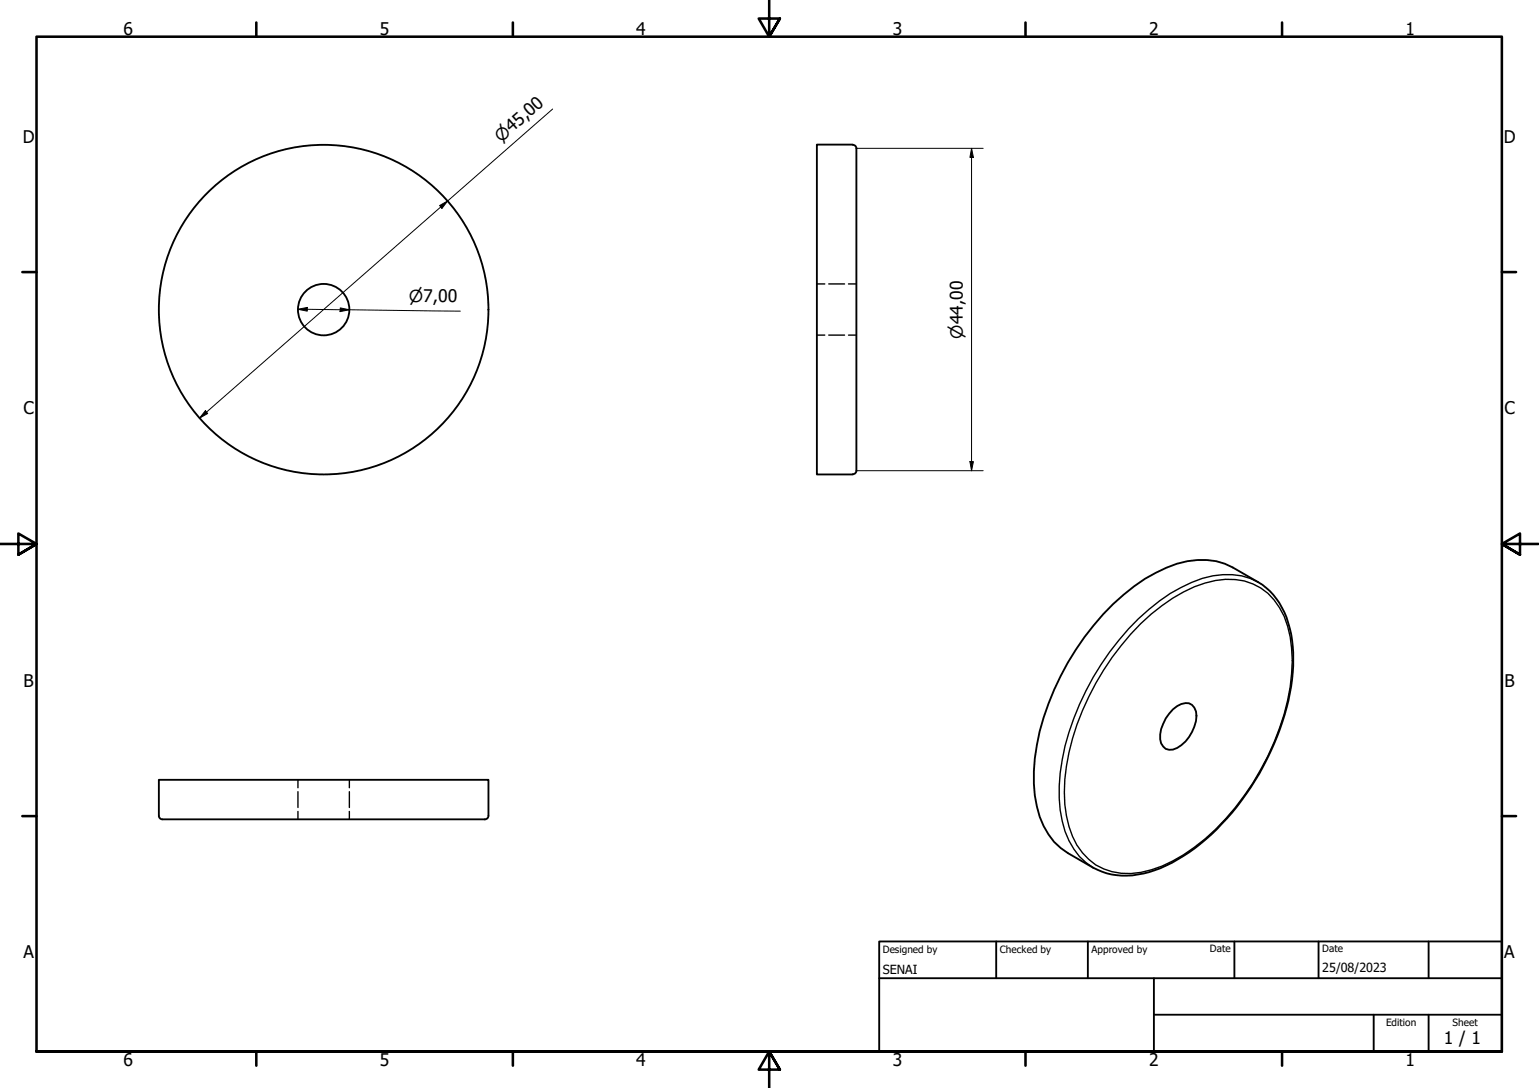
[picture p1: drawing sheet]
<svg xmlns="http://www.w3.org/2000/svg" width="420mm" height="297mm" viewBox="0 0 420 297" stroke-linecap="round" stroke-linejoin="round" font-family="sans-serif">
<!-- layer: Visible (ISO) -->
<g fill="none" stroke="#000" stroke-width=".51">
<path d="M232.8 39.5a.98 .98 0 0 1 1 1M232.9 39.5h-9.9v90h9.9M233.8 40.5v88M233.8 128.5a.98 .98 0 0 1-1 1M303.9 164.9a42.7 42.7 0 0 1 20.3-11.7 18.7 18.7 0 0 1 12.3 1.7l7 4a19.4 19.4 0 0 1 8.6 12.6 47.3 47.3 0 0 1-2.1 25.8 72.9 72.9 0 0 1-23.9 34.3 36.2 36.2 0 0 1-16.9 7.4 18.1 18.1 0 0 1-10.8-2.1l-6.9-4a19.2 19.2 0 0 1-8.4-12.7 49.8 49.8 0 0 1 3.2-28.1 75.5 75.5 0 0 1 17.6-27.2zM320.2 193.7a5.1 5.1 0 0 1 4.4-1.7 3.4 3.4 0 0 1 2 3.4 10.4 10.4 0 0 1-6.4 9.2 2.76 2.76 0 0 1-3.5-2.7 11.3 11.3 0 0 1 3.5-8.2zM132.4 223.7a.99 .99 0 0 0 .9-1v-9.8h-89.9v9.8a.98 .98 0 0 0 1 1h88"/>
<circle cx="88.4" cy="84.5" r="45"/>
<circle cx="88.4" cy="84.5" r="7"/>
</g>
<!-- layer: Hidden (ISO) -->
<path d="M223 77.5h2.2M226.3 77.5h4.3M231.6 77.5h2.2M223 91.5h2.2M226.3 91.5h4.3M231.6 91.5h2.2M81.3 212.9v2.2M81.3 216.1v4.4M95.4 212.9v2.2M95.4 216.1v4.4M81.3 221.5v2.2M95.4 221.5v2.2" fill="none" stroke="#000" stroke-width=".38"/>
<!-- layer: Visible Narrow (ISO) -->
<path d="M343.5 158.9a20.1 20.1 0 0 0-18.1 .1 52.1 52.1 0 0 0-19.9 15.7 72.8 72.8 0 0 0-16.1 36.4 33.7 33.7 0 0 0 2.4 18.4 16.6 16.6 0 0 0 6.6 7.4M311.5 170.2a44.6 44.6 0 0 1 17.5-11 17.7 17.7 0 0 1 17.1 2.8 21.7 21.7 0 0 1 6.5 15 57.6 57.6 0 0 1-6.5 29.4 67.5 67.5 0 0 1-22.9 26.9 28.1 28.1 0 0 1-17.1 5.1 16.4 16.4 0 0 1-14.3-12.7 40.8 40.8 0 0 1 0-20.3 73.6 73.6 0 0 1 19.7-35.2z" fill="none" stroke="#000" stroke-width=".38"/>
<!-- layer: Border (ISO) -->
<g fill="none" stroke="#000" stroke-width=".7">
<path d="M70 6.1v3.9M140 6.1v3.9M210 0v10l-2.9-4.9h5.8l-2.9 4.9 2.9-4.9M280 6.1v3.9M350 6.1v3.9M6.1 74.3h3.9M410 74.3h3.9M0 148.5h10l-5-2.8v5.7l5-2.9-5 2.9M420 148.5h-10l5-2.8v5.7l-5-2.9 5 2.9M6.1 222.8h3.9M410 222.8h3.9M10 287.1v-277.1h400v277.1h-400h400"/>
<path d="M70 287.1v3.8M140 287.1v3.8M212.9 292l-2.9-4.9 2.9 4.9h-5.8l2.9-4.9v9.9M280 287.1v3.8M350 287.1v3.8"/>
</g>
<!-- layer: Title (ISO) -->
<path d="M240 257h170v30.1h-170zM272 257v10.1M297 257v10.1M337 257v10.1M360 257v10.1M390 257v10.1M240 267.1h170M315 277h95M315 267.1v20M375 277v10.1M390 277v10.1" fill="none" stroke="#000" stroke-width=".51"/>
<!-- layer: Dimension (ISO) -->
<path d="M150.9 29.8l-96.4 84.4M120 56.1l2.2-1.3-1.6 2.1zM233.8 40.5h34.6M265.2 40.5l.5 2.5h-.9zM265.2 40.5v88M81.3 84.4l2.6-.5v1zM81.3 84.4l44.4 .5M92.9 84.1l2.5 .5-2.6 .5zM56.1 112.1l.6 .8-2.2 1.3zM233.8 128.5h34.6M264.8 126h.9l-.5 2.5z" fill="none" stroke="#000" stroke-width=".27"/>
<g fill="#000">
<path d="M120 56.1l2.2-1.3-1.6 2.1z" fill-rule="evenodd"/>
<path d="M265.2 40.5l.5 2.5h-.9z" fill-rule="evenodd"/>
<path d="M81.3 84.4l2.6-.5v1z" fill-rule="evenodd"/>
<path d="M92.9 84.1l2.5 .5-2.6 .5z" fill-rule="evenodd"/>
<path d="M56.1 112.1l.6 .8-2.2 1.3z" fill-rule="evenodd"/>
<path d="M264.8 126h.9l-.5 2.5z" fill-rule="evenodd"/>
</g>
<g font-size="4.8">
<text x="33.7" y="9.6">6</text>
<text x="103.7" y="9.6">5</text>
<text x="173.7" y="9.6">4</text>
<text x="243.7" y="9.6">3</text>
<text x="313.7" y="9.6">2</text>
<text x="383.7" y="9.6">1</text>
<text x="6.2" y="38.9">D</text>
<text x="410.5" y="38.9">D</text>
<text x="6.4" y="113.1">C</text>
<text x="410.7" y="113.1">C</text>
<text x="6.4" y="187.4">B</text>
<text x="410.7" y="187.4">B</text>
<text x="6.4" y="261.7">A</text>
<text x="410.7" y="261.7">A</text>
<text x="394.2" y="285">1 / 1</text>
<text x="33.7" y="290.9">6</text>
<text x="103.7" y="290.9">5</text>
<text x="173.7" y="290.9">4</text>
<text x="243.7" y="290.9">3</text>
<text x="313.7" y="290.9">2</text>
<text x="383.7" y="290.9">1</text>
</g>
<g font-size="4.6">
<text x="136.8" y="38.9" transform="rotate(-41 136.8 38.9)">⌀45,00</text>
<text x="111.6" y="82.4" transform="rotate(1 111.6 82.4)">⌀7,00</text>
<text x="262.9" y="92.4" transform="rotate(-90 262.9 92.4)">⌀44,00</text>
</g>
<g font-size="3.4">
<text x="241" y="266">SENAI</text>
<text x="361" y="265.5">25/08/2023</text>
</g>
<g font-size="2.7">
<text x="241" y="260.1">Designed by</text>
<text x="273" y="260.1">Checked by</text>
<text x="298" y="260.1">Approved by</text>
<text x="330.3" y="260">Date</text>
<text x="361" y="260">Date</text>
<text x="378.4" y="280.1">Edition</text>
<text x="396.6" y="280.1">Sheet</text>
</g>
</svg>
